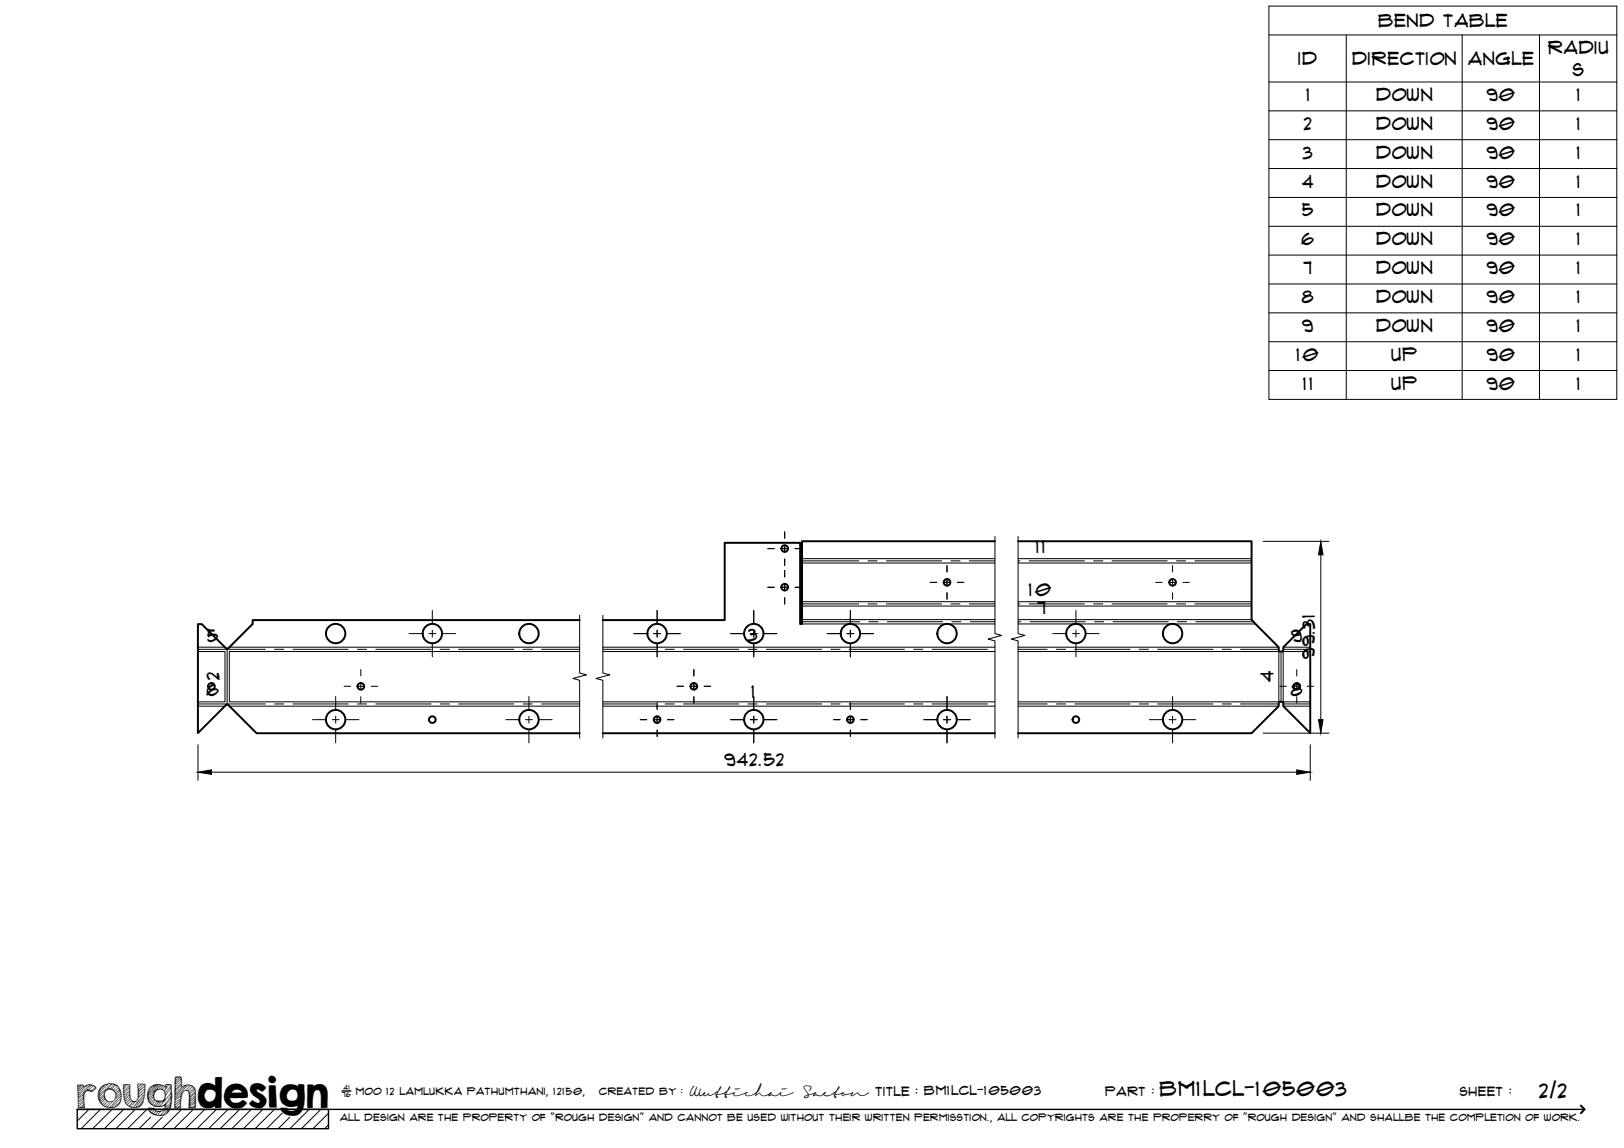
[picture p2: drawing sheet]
<svg xmlns="http://www.w3.org/2000/svg" width="420mm" height="297mm" viewBox="0 0 420 297" stroke-linecap="round" stroke-linejoin="round" font-family="sans-serif">
<!-- layer: Visible -->
<g fill="none" stroke="#000" stroke-width=".51">
<path d="M257.4 140h-49.9v21.4h-.5v-21h-19.5v20.1h-31.5M263.4 140h60.4v20.3l7 7.2 .1 1.1h1.1v-1.1l6-6h1v28.2l-7-7v-1.1h-1.1l-.1 1.1-7 7h-60.4M150 160.5h-84.6v.9l-6.5 6.4-.5-.1-6.2-6.2h-1v28.2l7.2-7.2 .5-.2 7.5 7.4h83.6M156 189.7h101.4"/>
<circle cx="203" cy="141.9" r=".86"/>
<circle cx="203" cy="151.9" r=".86"/>
<circle cx="245" cy="150.7" r=".86"/>
<circle cx="303.4" cy="150.7" r=".86"/>
<circle cx="54.7" cy="177.6" r=".86"/>
<circle cx="86.8" cy="163.9" r="2.51"/>
<circle cx="93.4" cy="177.6" r=".86"/>
<circle cx="111.9" cy="163.9" r="2.51"/>
<circle cx="136.9" cy="163.9" r="2.51"/>
<circle cx="170" cy="163.9" r="2.51"/>
<circle cx="179.5" cy="177.6" r=".86"/>
<circle cx="195" cy="163.9" r="2.51"/>
<circle cx="220" cy="163.9" r="2.51"/>
<circle cx="245" cy="163.9" r="2.51"/>
<circle cx="278.4" cy="163.9" r="2.51"/>
<circle cx="303.4" cy="163.9" r="2.51"/>
<circle cx="335.5" cy="177.6" r=".86"/>
<circle cx="86.8" cy="186.2" r="2.51"/>
<circle cx="111.9" cy="186.2" r=".86"/>
<circle cx="136.9" cy="186.2" r="2.51"/>
<circle cx="170" cy="186.2" r=".86"/>
<circle cx="195" cy="186.2" r="2.51"/>
<circle cx="220" cy="186.2" r=".86"/>
<circle cx="245" cy="186.2" r="2.51"/>
<circle cx="278.4" cy="186.2" r=".86"/>
<circle cx="303.4" cy="186.2" r="2.51"/>
</g>
<!-- layer: Bend Center -->
<g fill="none" stroke="#000" stroke-width=".26">
<path d="M207.5 145.1h14.7M207.5 156.3h14.7M224.6 145.1h2.3M224.6 156.3h2.3M229.3 145.1h14.3M229.3 156.3h14.3M246 145.1h2.4M246 156.3h2.4M250.8 145.1h6.6M250.8 156.3h6.6M263.4 145.1h.5M263.4 156.3h.5"/>
<path d="M266.3 145.1h14.3M266.3 156.3h14.3M282.9 145.1h2.4M282.9 156.3h2.4M287.7 145.1h14.3M287.7 156.3h14.3M304.4 145.1h2.3M304.4 156.3h2.3M309.1 145.1h14.7M309.1 156.3h14.7M51.2 168h17.5M58.8 167.8v14.5"/>
<path d="M71 168h2.4M75.8 168h14.3M92.5 168h2.3M97.2 168h14.3M113.9 168h2.4M118.7 168h14.2M135.3 168h2.4M140.1 168h9.9M156 168h13.7M172.1 168h2.4M176.8 168h14.3M193.5 168h2.4"/>
<path d="M198.3 168h14.3M207.5 160.9h14.9M214.9 168h2.4M219.7 168h14.3M224.8 160.9h2.4M229.6 160.9h14.3M236.4 168h2.4M241.2 168h14.2M246.3 160.9h2.3M251 160.9h6.4M263.4 168h7.5M263.4 160.9h.7"/>
<path d="M266.5 160.9h14.3M273.3 168h2.4M278.1 168h14.3M283.2 160.9h2.4M288 160.9h14.2M294.7 168h2.4M299.5 168h14.3M304.6 160.9h2.4M309.4 160.9h14.9M316.2 168h2.4M321 168h9.8M331.4 168.6v13"/>
<path d="M332 168h7M51.2 182.1h17.5M71 182.1h2.4M75.8 182.1h14.3M92.5 182.1h2.3M97.2 182.1h14.3M113.9 182.1h2.4M118.7 182.1h14.2M135.3 182.1h2.4M140.1 182.1h9.9M156 182.1h13.7M172.1 182.1h2.4"/>
<path d="M176.8 182.1h14.3M193.5 182.1h2.4M198.3 182.1h14.3M214.9 182.1h2.4M219.7 182.1h14.3M236.4 182.1h2.4M241.2 182.1h14.2M263.4 182.1h7.5M273.3 182.1h2.4M278.1 182.1h14.3M294.7 182.1h2.4M299.5 182.1h14.3"/>
<path d="M316.2 182.1h2.4M321 182.1h9.8M332 182.1h7"/>
</g>
<!-- layer: Visible Narrow -->
<g fill="none" stroke="#000" stroke-width=".26">
<path d="M207.5 144.6h49.9M207.5 145.7h49.9M207.5 155.7h49.9M207.5 156.8h49.9M263.4 144.6h60.4M263.4 145.7h60.4M263.4 155.7h60.4M263.4 156.8h60.4M51.2 168.6h7v13h-7M51.2 167.5h7M59.4 167.5h90.6M150 168.6h-90.7v13h90.7"/>
<path d="M156 167.5h101.4M156 168.6h101.4M207.5 161.4h49.9M207.5 160.3h49.9M263.4 161.4h61.4M263.4 168.6h67.5v13h-67.5M263.4 167.5h67.4M263.4 160.3h60.4M332 167.5h7M339 168.6h-7v13h7M51.2 182.7h7M59.4 182.7h90.6"/>
<path d="M156 182.7h101.4M156 181.6h101.4M263.4 182.7h67.4M332 182.7h7"/>
</g>
<!-- layer: TitleBlock -->
<path d="M20 287h65v5h-65zM20 287h390M88.5 282.3h2.3" fill="none" stroke="#000" stroke-width=".36"/>
<path d="M409 286.1l1 .9-1 1" fill="none" stroke="#000" stroke-width=".51"/>
<g fill="none" stroke="#000" stroke-width=".26">
<path d="M23 287l-3 3.1M26 287l-5 5M29 287l-5 5M32 287l-5 5M35 287l-5 5M38 287l-5 5M39 289.1l-3 2.9M42 289.1l-3 2.9M47 287l-5 5M50 287l-5 5M53 287l-5 5M56 287l-5 5"/>
<path d="M59 287l-5 5M62 287l-5 5M65 287l-5 5M68 287l-5 5M71 287l-5 5M73 288l-4 4M75 289.1l-3 2.9M80 287l-5 5M83 287l-5 5M85 288l-4 4M85 291l-1 1"/>
</g>
<!-- layer: Smart Centers -->
<g fill="none" stroke="#000" stroke-width=".26">
<path d="M203 137.6v1.7M111.8 158v3.3M170 158v3.3M195 158v3.3M198.6 152h1.7M198.6 142h1.7M202.1 152h1.8M202.1 142h1.8M203 141.1v1.7M203 144.6v1.7M203 147.6v1.7M203 151.1v1.8"/>
<path d="M203 154.6v1.7M205.7 152h1.6M205.7 142h1.6M220 158v3.3M240.7 150.7h1.6M244.1 150.7h1.8M245 146.3v1.7M245 149.8v1.8M245 153.4v1.6M247.7 150.7h1.7M278.4 158v3.3M299 150.7h1.7"/>
<path d="M302.5 150.7h1.7M303.4 146.3v1.7M303.4 149.8v1.8M303.4 153.4v1.6M306 150.7h1.7M89 177.6h1.7M92.5 177.6h1.8M93.3 173.2v1.7M93.3 176.7v1.8M96 177.6h1.7M105.9 163.9h3.3M111 163.9h1.8"/>
<path d="M111.8 163.1v1.8M111.8 166.6v3.4M114.5 163.9h3.4M164 163.9h3.3M169.1 163.9h1.8M170 163.1v1.8M170 166.6v3.4M172.7 163.9h3.3M175.2 177.6h1.6M178.6 177.6h1.8M179.5 173.2v1.7M179.5 176.7v1.8"/>
<path d="M182.2 177.6h1.7M189 163.9h3.3M194.1 163.9h1.8M195 163.1v1.8M195 166.6v3.4M197.7 163.9h3.3M214 163.9h3.3M219.1 163.9h1.8M220 163.1v1.8M220 166.6v3.4M222.7 163.9h3.3M272.4 163.9h3.3"/>
<path d="M277.5 163.9h1.8M278.4 163.1v1.8M278.4 166.6v3.4M281 163.9h3.4M331.1 177.6h1.7M334.6 177.6h1.8M335.5 173.2v1.7M335.5 176.7v1.8M338.2 177.6h1.6M80.9 186.2h3.3M86 186.2h1.7M86.8 180.2v3.3"/>
<path d="M86.8 185.3v1.8M86.8 188.9v3.3M89.5 186.2h3.4M93.3 180.3v1.6M130.9 186.2h3.3M136 186.2h1.8M136.8 180.2v3.3M136.8 185.3v1.8M136.8 188.9v3.3M139.5 186.2h3.4M165.7 186.2h1.6M169.1 186.2h1.8"/>
<path d="M170 181.9v1.6M170 185.3v1.8M170 188.9v1.7M172.7 186.2h1.6M179.5 180.3v1.6M189 186.2h3.3M194.1 186.2h1.8M195 180.2v3.3M195 185.3v1.8M195 188.9v3.3M197.7 186.2h3.3M215.7 186.2h1.6"/>
<path d="M219.1 186.2h1.8M220 181.9v1.6M220 185.3v1.8M220 188.9v1.7M222.7 186.2h1.7M239 186.2h3.3M244.1 186.2h1.8M245 180.2v3.3M245 185.3v1.8M245 188.9v3.3M247.7 186.2h3.3M297.3 186.2h3.4"/>
<path d="M302.5 186.2h1.7M303.4 180.2v3.3M303.4 185.3v1.8M303.4 188.9v3.3M306 186.2h3.4M335.5 180.3v1.6"/>
</g>
<!-- layer: Bend Tables -->
<g fill="none" stroke="#000" stroke-width=".26">
<path d="M328.3 1.6h90v101.7h-90zM328.3 9h90M348.3 9v94.3M378.3 9v94.3M398.3 9v94.3M328.3 21.2h90M328.3 28.7h90M328.3 36.1h90M328.3 43.6h90M328.3 51.1h90M328.3 58.6h90M328.3 66h90"/>
<path d="M328.3 73.5h90M328.3 80.9h90M328.3 88.4h90M328.3 95.9h90"/>
</g>
<!-- layer: FD_Dimensions -->
<path d="M326.8 140.1h17M341.7 143.6v42.6M51.2 192.7v9.2M54.7 199.8h280.8M326.8 189.7h17M339 192.7v9.2" fill="none" stroke="#000" stroke-width=".26"/>
<path d="M341.7 140.1l.6 3.5h-1.2zM51.2 199.8l3.5-.6v1.2zM335.5 199.2l3.5 .6-3.5 .6zM341.1 186.2h1.2l-.6 3.5z" fill="#000" stroke="#000" stroke-width=".26"/>
<!-- layer: Break Lines -->
<path d="M257.4 138.8v25.1l1.7 .5-3.4 1 1.7 .4v25.2M263.4 138.8v25.1l1.8 .5-3.5 1 1.7 .4v25.2M150 159.2v14.9l1.7 .5-3.5 .9 1.8 .5v15M156 159.2v14.9l1.7 .5-3.5 .9 1.8 .5v15" fill="none" stroke="#000" stroke-width=".26"/>
<text font-size="9.7" x="19.9" y="286.8">roughdesign</text>
<g font-size="5.3">
<text x="300.1" y="283.6">BM1LCL-105003</text>
<text x="398.2" y="284">2/2</text>
</g>
<g font-size="4.6">
<text x="356.6" y="7">Bend Table</text>
<text x="335.9" y="16.9">ID</text>
<text x="349.8" y="16.8">Direction</text>
<text x="379.8" y="16.9">Angle</text>
<text x="400.5" y="13.9">Radiu</text>
<text x="406.9" y="19.8">s</text>
<text x="338" y="26.1">1</text>
<text x="356" y="26.1">Down</text>
<text x="384.6" y="26.1">90</text>
<text x="408" y="26.1">1</text>
<text x="337.3" y="33.6">2</text>
<text x="356" y="33.6">Down</text>
<text x="384.6" y="33.6">90</text>
<text x="408" y="33.6">1</text>
<text x="337.1" y="41">3</text>
<text x="356" y="41.1">Down</text>
<text x="384.6" y="41">90</text>
<text x="408" y="41">1</text>
<text x="336.9" y="48.5">4</text>
<text x="356" y="48.5">Down</text>
<text x="384.6" y="48.5">90</text>
<text x="408" y="48.5">1</text>
<text x="336.9" y="56">5</text>
<text x="356" y="56">Down</text>
<text x="384.6" y="56">90</text>
<text x="408" y="56">1</text>
<text x="336.7" y="63.4">6</text>
<text x="356" y="63.5">Down</text>
<text x="384.6" y="63.4">90</text>
<text x="408" y="63.4">1</text>
<text x="337.2" y="70.9">7</text>
<text x="356" y="70.9">Down</text>
<text x="384.6" y="70.9">90</text>
<text x="408" y="70.9">1</text>
<text x="336.8" y="78.4">8</text>
<text x="356" y="78.4">Down</text>
<text x="384.6" y="78.4">90</text>
<text x="408" y="78.4">1</text>
<text x="336.9" y="85.8">9</text>
<text x="356" y="85.9">Down</text>
<text x="384.6" y="85.8">90</text>
<text x="408" y="85.8">1</text>
<text x="335.4" y="93.3">10</text>
<text x="360" y="93.4">Up</text>
<text x="384.6" y="93.3">90</text>
<text x="408" y="93.3">1</text>
<text x="337.2" y="100.8">11</text>
<text x="360" y="100.8">Up</text>
<text x="384.6" y="100.8">90</text>
<text x="408" y="100.8">1</text>
<text x="268" y="143.1">11</text>
<text x="266.2" y="154.2">10</text>
<text x="268.4" y="158.9">7</text>
<text x="53.6" y="166">5</text>
<text x="193.5" y="166">3</text>
<text x="334.1" y="166">9</text>
<text x="340.2" y="170.4" transform="rotate(-90 340.2 170.4)">99.31</text>
<text x="56.7" y="176.1" transform="rotate(-90 56.7 176.1)">2</text>
<text x="329.4" y="176.5" transform="rotate(-90 329.4 176.5)">4</text>
<text x="53.4" y="180.1">6</text>
<text x="194.4" y="180.7">1</text>
<text x="334" y="180.1">8</text>
<text x="187.5" y="198.3">942.52</text>
</g>
<g font-size="3.4">
<text x="178.3" y="283.5">Wuttichai</text>
<text x="208.1" y="283.5">Saeton title : BM1LCL-105003</text>
</g>
<g font-size="3.3">
<text x="286" y="283.5">Part :</text>
<text x="377.7" y="283.5">sheet :</text>
</g>
<g font-size="2.7">
<text x="92.1" y="283.3">moo 12 Lamlukka pathumthani, 12150,</text>
<text x="155" y="283.3">created by :</text>
</g>
<text font-size="2.6" x="88" y="290.1">all design are the property of &quot;rough design&quot; and cannot be used without their written permisstion., all copyrights are the properry of &quot;rough design&quot; and shallbe the completion of work.</text>
<g font-size="1.9">
<text x="88.5" y="283.9">76</text>
<text x="88.9" y="282.1">41</text>
</g>
</svg>
